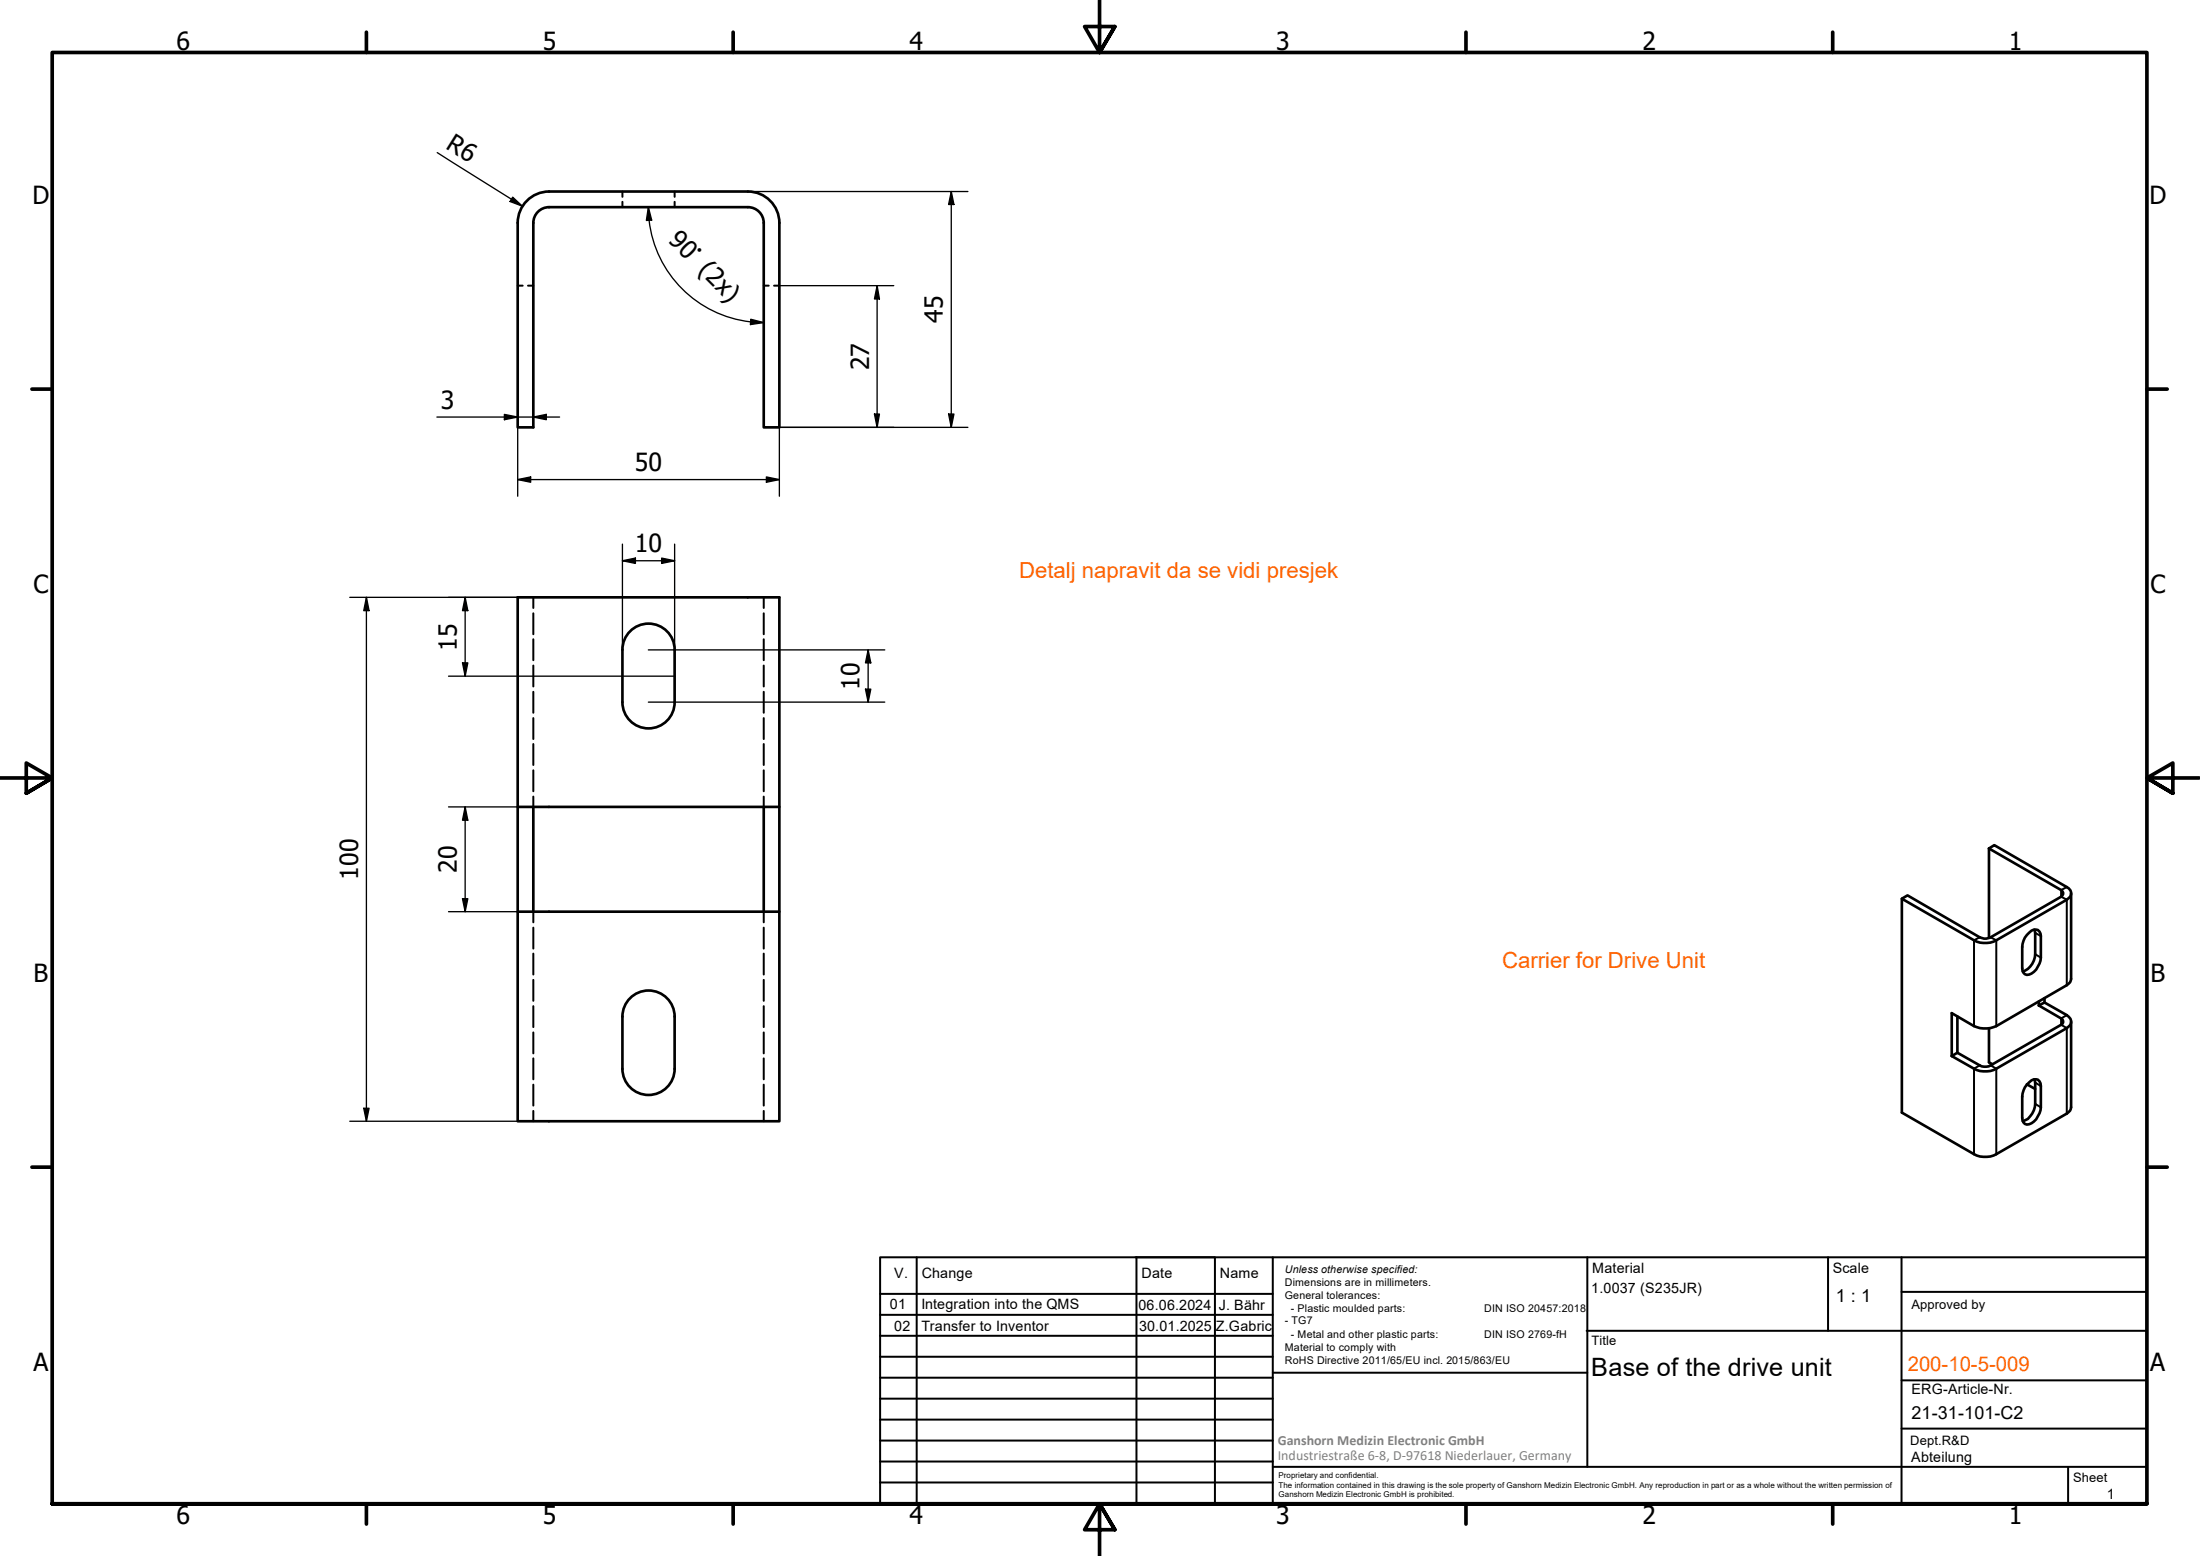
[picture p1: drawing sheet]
<svg xmlns="http://www.w3.org/2000/svg" width="420mm" height="297mm" viewBox="0 0 420 297" stroke-linecap="round" stroke-linejoin="round" font-family="sans-serif">
<!-- layer: Hidden (ISO) -->
<g fill="none" stroke="#000" stroke-width=".38">
<path d="M118.9 36.6v1M118.9 38.5v1M128.8 36.6v1M128.8 38.5v1M98.9 54.5h.9M100.8 54.5h1.1M145.9 54.5h.9M147.8 54.5h1M101.9 114v2.1M101.9 117.1v4M145.9 114v2.1M145.9 117.1v4"/>
<path d="M101.9 122v4M101.9 127v4M101.9 132.1v4M101.9 137.1v4M145.9 122v4M145.9 127v4M145.9 132.1v4M145.9 137.1v4M101.9 142v4M101.9 147.1v4M101.9 152.1v1.9M145.9 142v4"/>
<path d="M145.9 147.1v4M145.9 152.1v1.9M101.9 174v2.1M101.9 177.1v4M145.9 174v2.1M145.9 177.1v4M101.9 182v4M101.9 187.1v4M101.9 192.1v4M101.9 197.1v4M145.9 182v4M145.9 187.1v4"/>
<path d="M145.9 192.1v4M145.9 197.1v4M101.9 202v4M101.9 207.1v4M101.9 212.1v1.9M145.9 202v4M145.9 207.1v4M145.9 212.1v1.9"/>
</g>
<!-- layer: Visible (ISO) -->
<g fill="none" stroke="#000" stroke-width=".51">
<path d="M142.8 36.6h-37.9a6 6 0 0 0-6 5.9v39.1h3v-39a3 3 0 0 1 3-3.1h37.9M142.8 36.6a6 6 0 0 1 6 5.9v39.1h-2.9v-39a3 3 0 0 0-3.1-3.1M118.9 134v-10a5 5 0 0 1 5-5 5 5 0 0 1 4.9 5v10M118.9 134.1a5 5 0 0 0 5 5 5 5 0 0 0 4.9-5M98.9 154h49.9M101.9 154v20M145.9 154v20M98.9 174h49.9v40h-49.9zM98.9 174v-60h49.9v60M379.9 162l1-.7 13.8 8a1.29 1.29 0 0 1 .9 1.2 1.29 1.29 0 0 1-.9 1.3l-13.4 7.7a4.6 4.6 0 0 1-4.3 0l-13.8-7.9v40.8l13.8 7.9a4.6 4.6 0 0 0 4.3 0l13.4-7.7a1.41 1.41 0 0 0 .8-1.2v-16.3M379.9 162l13.7 7.9a.71 .71 0 0 1 .4 .6 .71 .71 0 0 1-.4 .7l-13.4 7.7a2.2 2.2 0 0 1-2.1 0l-13.8-8-1.1 .7M379.9 162v17.1"/>
<path d="M387.5 178a1.19 1.19 0 0 1 1.4-.5 1.19 1.19 0 0 1 .9 1.2v4.1a3.4 3.4 0 0 1-2.7 3.3 1.13 1.13 0 0 1-.9-1.3v-4a3.8 3.8 0 0 1 1.3-2.8zM388.6 177.5l.1 .6v4.1a3.7 3.7 0 0 1-2.4 3.3M395.5 170.5v16.4a1.41 1.41 0 0 1-.8 1.2l-13.4 7.8a5.2 5.2 0 0 1-4.3 0l-4.3-2.5v8.2M118.9 194v10a5 5 0 0 0 5 5 5 5 0 0 0 4.9-5v-10M118.9 194.1a5 5 0 0 1 5-5 5 5 0 0 1 4.9 5M373.8 194v7M379.9 196.3v6.5l.7 .4M389.4 191.9l1.1-.5 4.2 2.4a1.34 1.34 0 0 1 .9 1.2 1.34 1.34 0 0 1-.9 1.3l-13.4 7.7a4.6 4.6 0 0 1-4.3 0l-4.3-2.4M389.4 191.9l4.2 2.5a.66 .66 0 0 1 .4 .6 .66 .66 0 0 1-.4 .6l-13.4 7.8a2.2 2.2 0 0 1-2.1 0l-4.3-2.4-1.1 .6M389.4 191.2v.7M390.5 190.5v.9M387.1 207l1.6 .9"/>
<path d="M387.5 206.6a1.19 1.19 0 0 1 1.4-.5 1.19 1.19 0 0 1 .9 1.2v4.1a3.4 3.4 0 0 1-2.7 3.3 1.13 1.13 0 0 1-.9-1.3v-4.1a3.8 3.8 0 0 1 1.3-2.7zM388.6 206l.1 .7v4a3.7 3.7 0 0 1-2.4 3.3"/>
</g>
<!-- layer: Visible Narrow (ISO) -->
<path d="M378.1 178.9l-1.1 .6v16.4M380.2 178.9l1.1 .6v16.4M388.7 178.1l1.1 .6M394.7 169.3l-1.1 .6v1.3l1.1 .6v16.3M388.7 182.2l1.1 .6M394.7 193.8l-1.1 .6v1.2l1.1 .7v16.3M378.1 203.4l-1.1 .6v16.3M380.2 203.4l1.1 .6v16.3M388.7 210.7l1.1 .7M388.7 206.7l1.1 .6" fill="none" stroke="#000" stroke-width=".38"/>
<!-- layer: Border (ISO) -->
<g fill="none" stroke="#000" stroke-width=".7">
<path d="M70 6.1v3.9M140 6.1v3.9M210 0v10l-2.9-4.9h5.8l-2.9 4.9 2.9-4.9M280 6.1v3.9M350 6.1v3.9M6.1 74.3h3.9M410 74.3h3.9M0 148.5h10l-5-2.8v5.7l5-2.9-5 2.9M420 148.5h-10l5-2.8v5.7l-5-2.9 5 2.9M6.1 222.8h3.9M410 222.8h3.9M10 287.1v-277.1h400v277.1h-400h400"/>
<path d="M70 287.1v3.8M140 287.1v3.8M212.9 292l-2.9-4.9 2.9 4.9h-5.8l2.9-4.9v9.9M280 287.1v3.8M350 287.1v3.8"/>
</g>
<!-- layer: TitleBlock -->
<g fill="none" stroke="#000" stroke-width=".38">
<path d="M168.1 251h75M168.1 247h75M168.1 255h75M168.1 259h75M175.1 240v47M216.9 240h15M217 240v47M232 240v47M243.1 240.1v46.9h-75v-47h241.9v47.1h-167M303 254h107M303.1 240v40M349.1 240v14"/>
<path d="M363.2 240v47.1M363.2 246.6h46.8M168.1 271h75M168.1 263h75M168.1 267h75M168.1 275h75M168.1 279h75M243.1 262.1h60M363.2 272.7h46.8M363.2 263.5h46.8M168.1 283h75M216.9 287h15"/>
<path d="M243.1 280h166.9M395 280.1v7"/>
</g>
<!-- layer: Dimension (ISO) -->
<g fill="none" stroke="#000" stroke-width=".25">
<path d="M83.5 29.1l16.3 10.3M97.9 37.6l1.9 1.8-2.4-.9zM123.8 39.5l.2 2.5M123.8 39.5l.7 2.5-1.1 .1zM142.8 36.6h42M181.7 36.6v45M181.7 36.6l.5 2.4h-1zM124 42.1a22 22 0 0 0 21.9 19.5M148.8 54.5h21.9M167.5 54.5v27.1M167.5 54.5l.5 2.6h-1zM83.4 79.6h23.5"/>
<path d="M96.3 79.1l2.6 .5-2.6 .5zM101.9 79.6l2.4-.5v1zM143.4 60.9l2.5 .7-2.6 .4zM167 79h1l-.5 2.6zM181.2 79h1l-.5 2.6zM98.9 91.6l2.4-.6v1.1zM98.9 91.6h49.9M98.9 81.6v13.1M146.4 91l2.4 .6-2.4 .5zM184.8 81.6h-36v13.1M66.8 114h38M70 114v100"/>
<path d="M70 114l.5 2.6h-1zM88.8 114l.5 2.6h-1zM88.8 114v15.1M118.9 103.9v20.2M118.9 107l2.4-.5v1.1zM118.9 107h9.9M126.4 106.5l2.4 .5-2.4 .6zM128.8 103.9v20.2M85.7 129.1h43.1M88.3 126.5h1l-.5 2.6zM123.8 134h45.2M123.8 124.1h45.2"/>
<path d="M165.3 131.6h1l-.5 2.4zM165.8 124.1v9.9M165.8 124.1l.5 2.4h-1zM85.7 154h19.1M88.8 154l.5 2.6h-1zM88.8 154v20M85.7 174h19.1M88.3 171.6h1l-.5 2.4zM66.8 214h38M69.5 211.6h1l-.5 2.4z"/>
</g>
<g fill="#000">
<path d="M97.9 37.6l1.9 1.8-2.4-.9zM181.7 36.6l.5 2.4h-1zM123.8 39.5l.7 2.5-1.1 .1zM167.5 54.5l.5 2.6h-1zM101.9 79.6l2.4-.5v1zM143.4 60.9l2.5 .7-2.6 .4zM167 79h1l-.5 2.6zM181.2 79h1l-.5 2.6zM96.3 79.1l2.6 .5-2.6 .5zM98.9 91.6l2.4-.6v1.1zM146.4 91l2.4 .6-2.4 .5zM70 114l.5 2.6h-1z"/>
<path d="M88.8 114l.5 2.6h-1zM118.9 107l2.4-.5v1.1zM126.4 106.5l2.4 .5-2.4 .6zM88.3 126.5h1l-.5 2.6zM165.3 131.6h1l-.5 2.4zM165.8 124.1l.5 2.4h-1zM88.8 154l.5 2.6h-1zM88.3 171.6h1l-.5 2.4zM69.5 211.6h1l-.5 2.4z"/>
</g>
<g font-size="4.8">
<text x="33.7" y="9.6">6</text>
<text x="103.7" y="9.6">5</text>
<text x="173.7" y="9.6">4</text>
<text x="243.7" y="9.6">3</text>
<text x="313.7" y="9.6">2</text>
<text x="383.7" y="9.6">1</text>
<text x="85" y="28.2" transform="rotate(32 85 28.2)">R6</text>
<text x="6.2" y="38.9">D</text>
<text x="410.5" y="38.9">D</text>
<text x="127.5" y="46" transform="rotate(45 127.5 46)">90° (2x)</text>
<text x="180.1" y="61.7" transform="rotate(-90 180.1 61.7)">45</text>
<text x="166" y="70.7" transform="rotate(-90 166 70.7)">27</text>
<text x="84.2" y="78">3</text>
<text x="121.2" y="90">50</text>
<text x="121.2" y="105.5">10</text>
<text x="6.4" y="113.1">C</text>
<text x="410.7" y="113.1">C</text>
<text x="87.2" y="124.2" transform="rotate(-90 87.2 124.2)">15</text>
<text x="164.1" y="131.7" transform="rotate(-90 164.1 131.7)">10</text>
<text x="87.2" y="166.7" transform="rotate(-90 87.2 166.7)">20</text>
<text x="68.4" y="168" transform="rotate(-90 68.4 168)">100</text>
<text x="6.4" y="187.4">B</text>
<text x="410.7" y="187.4">B</text>
<text x="6.4" y="261.7">A</text>
<text x="303.9" y="262.7">Base of the drive unit</text>
<text x="410.7" y="261.7">A</text>
<text x="33.7" y="290.9">6</text>
<text x="103.7" y="290.9">5</text>
<text x="173.7" y="290.9">4</text>
<text x="243.7" y="290.9">3</text>
<text x="313.7" y="290.9">2</text>
<text x="383.7" y="290.9">1</text>
</g>
<g font-size="4.2" fill="#ff6200">
<text x="194.6" y="110.3">Detalj napravit da se vidi presjek</text>
<text x="286.9" y="184.8">Carrier for Drive Unit</text>
</g>
<text font-size="3.9" fill="#ff6200" x="364.3" y="261.6">200-10-5-009</text>
<g font-size="3.4">
<text x="350.6" y="248.5">1 : 1</text>
<text x="365.1" y="270.9">21-31-101-C2</text>
</g>
<g font-size="2.7">
<text x="170.8" y="244">V.</text>
<text x="176" y="244">Change</text>
<text x="218" y="244">Date</text>
<text x="233" y="244">Name</text>
<text x="304.1" y="243">Material</text>
<text x="350" y="243.1">Scale</text>
<text x="169.9" y="249.8">01</text>
<text x="176" y="249.9">Integration into the QMS</text>
<text x="217.4" y="250">06.06.2024</text>
<text x="232.8" y="250">J. Bähr</text>
<text x="303.9" y="246.8">1.0037 (S235JR)</text>
<text x="170.8" y="254">02</text>
<text x="176" y="254">Transfer to Inventor</text>
<text x="217.6" y="254">30.01.2025</text>
<text x="232.2" y="254.1">Z.Gabric</text>
<text x="365.1" y="266.1">ERG-Article-Nr.</text>
<text x="365" y="279">Abteilung</text>
<text x="402.3" y="286.2">1</text>
</g>
<g font-size="2.7" fill="#808080">
<text x="244" y="275.8">Ganshorn Medizin Electronic GmbH</text>
<text x="244" y="278.7">Industriestraße 6-8, D-97618 Niederlauer, Germany</text>
</g>
<g font-size="2.5">
<text x="365.1" y="249.9">Approved by</text>
<text x="304" y="256.8">Title</text>
<text x="364.8" y="275.8">Dept.R&amp;D</text>
<text x="395.9" y="282.9">Sheet</text>
</g>
<g font-size="2">
<text x="245.4" y="242.9">Unless otherwise specified:</text>
<text x="245.4" y="245.4">Dimensions are in millimeters.</text>
<text x="245.4" y="247.9">General tolerances:</text>
<text x="246.5" y="250.4">- Plastic moulded parts:</text>
<text x="283.5" y="250.4">DIN ISO 20457:2018</text>
<text x="245.4" y="252.8">- TG7</text>
<text x="245.4" y="257.9">Material to comply with</text>
<text x="246.5" y="255.4">- Metal and other plastic parts:</text>
<text x="283.5" y="255.4">DIN ISO 2769-fH</text>
<text x="245.4" y="260.3">RoHS Directive 2011/65/EU incl. 2015/863/EU</text>
</g>
<g font-size="1.5">
<text x="244.2" y="282.2">Proprietary and confidential.</text>
<text x="244.2" y="284">The information contained in this drawing is the sole property of Ganshorn Medizin Electronic GmbH. Any reproduction in part or as a whole without the written permission of</text>
<text x="244.2" y="285.8">Ganshorn Medizin Electronic GmbH is prohibited.</text>
</g>
</svg>
